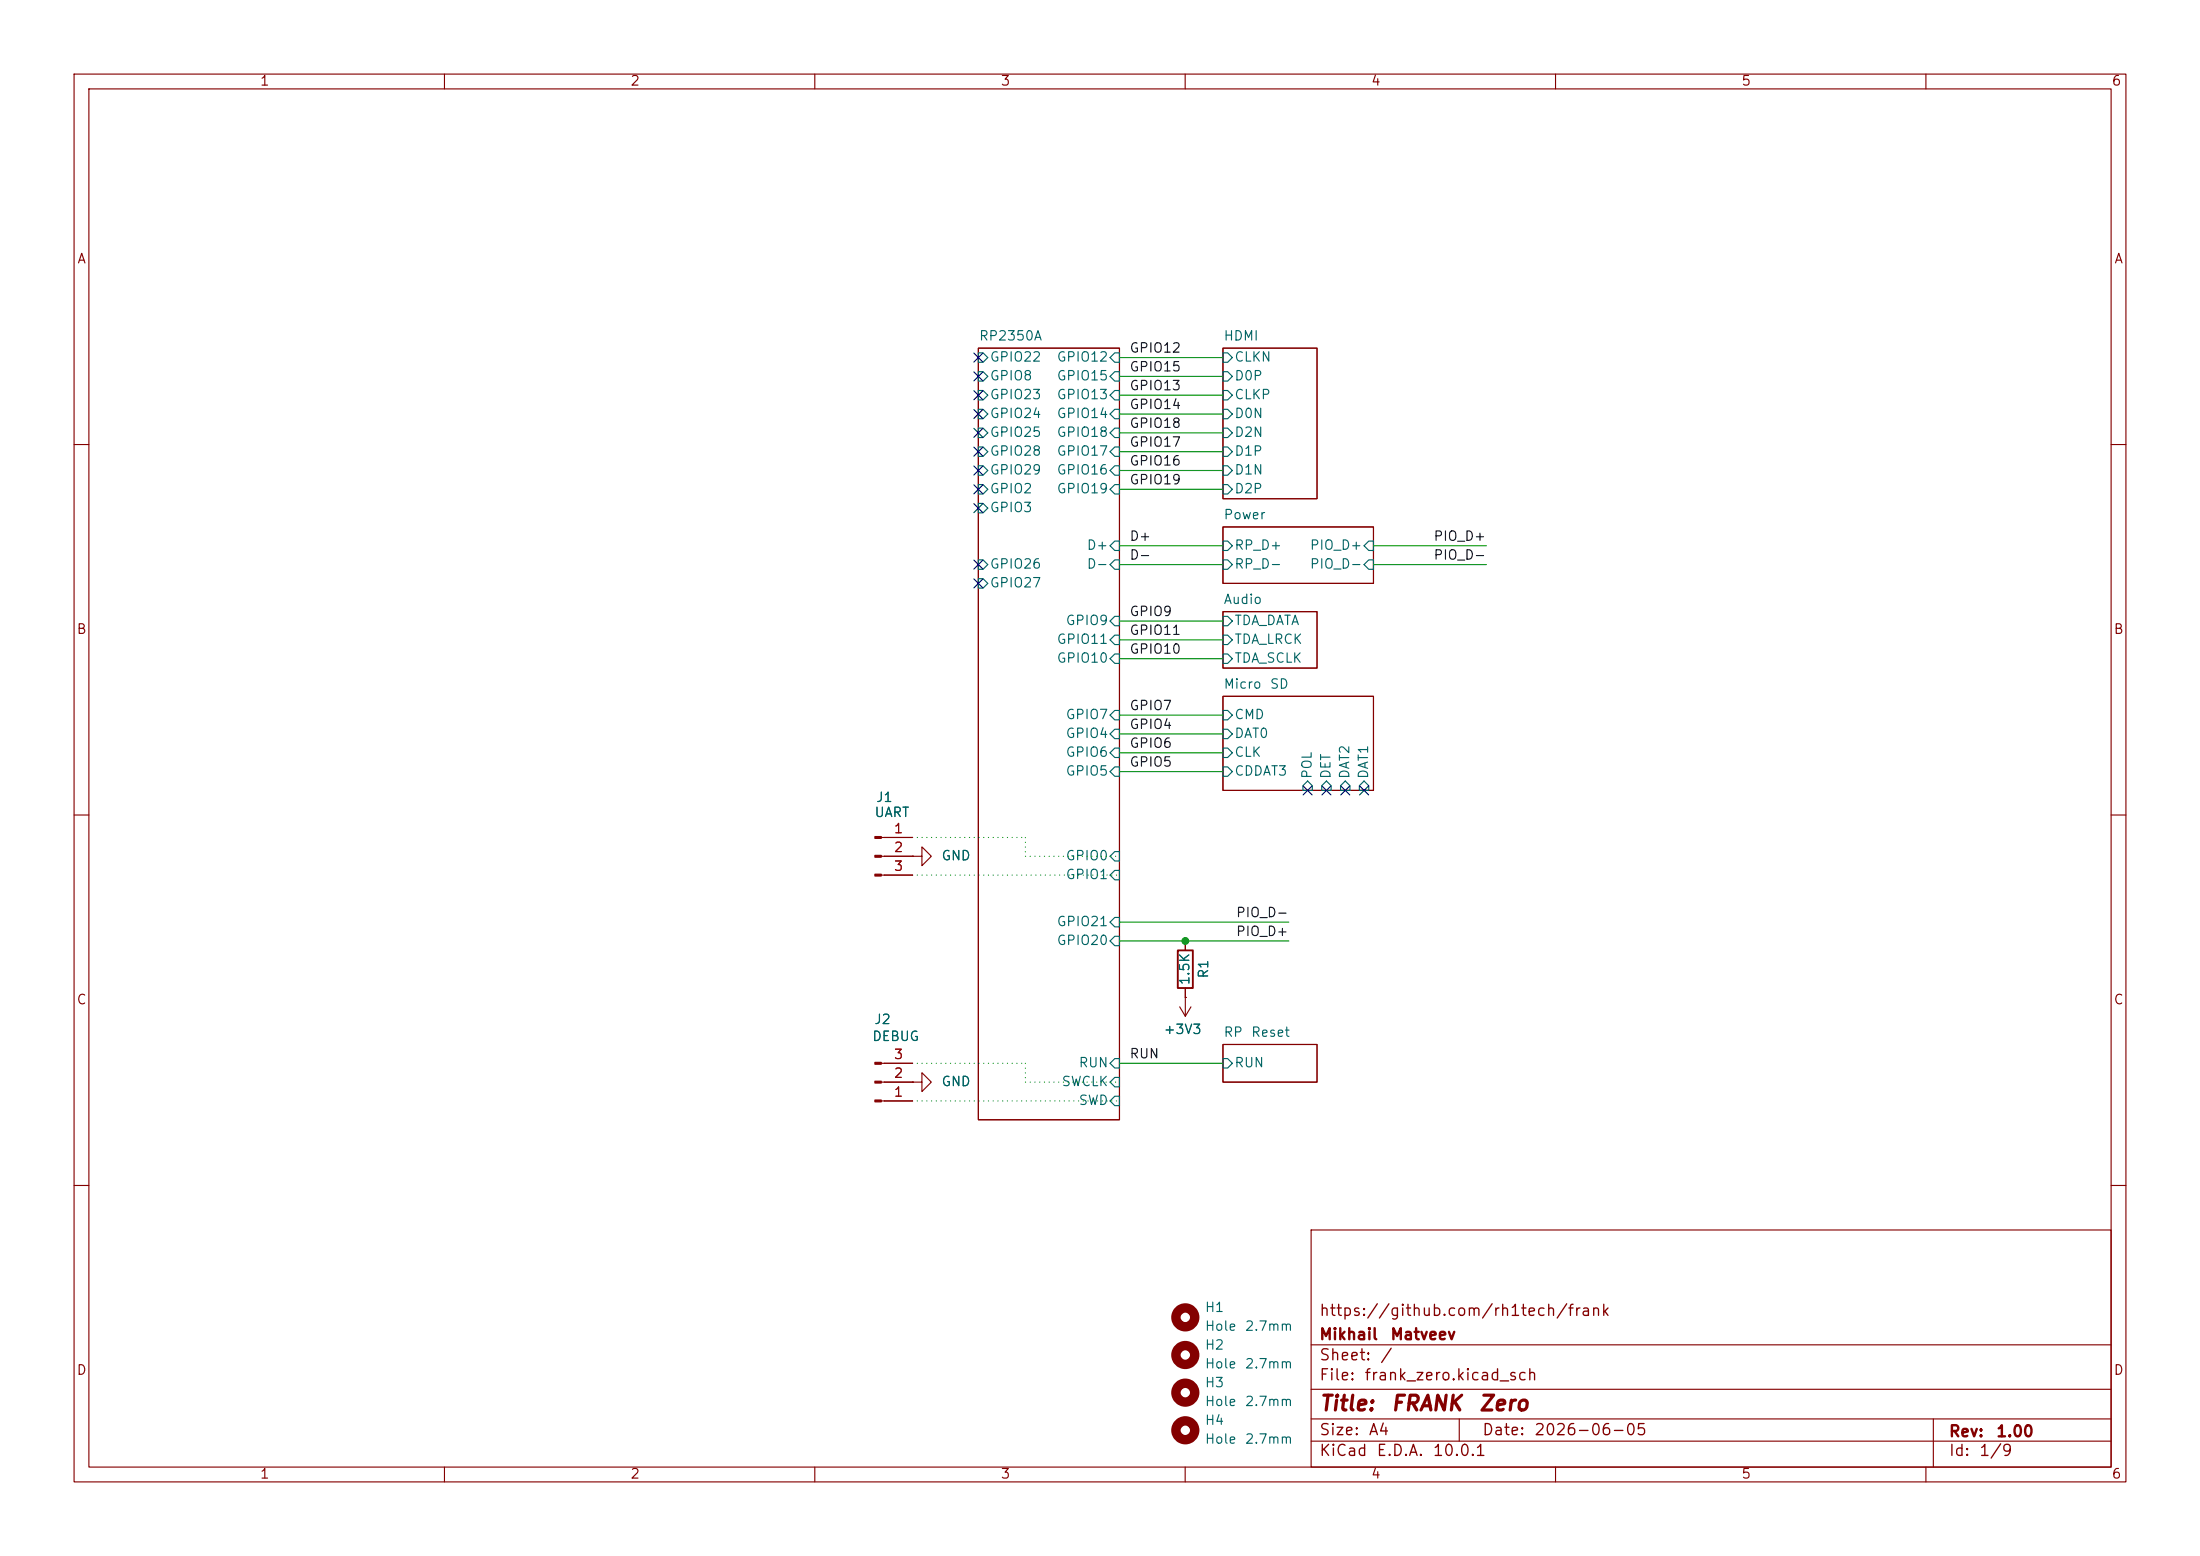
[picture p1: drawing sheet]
<svg xmlns="http://www.w3.org/2000/svg" width="297mm" height="210mm" viewBox="0 0 297 210" stroke-linecap="round" stroke-linejoin="round" font-family="sans-serif">
<g fill="none" stroke="#840000" stroke-width=".15">
<path d="M10 10h277v190h-277zM12 12h273v186h-273zM60 10v2M110 10v2M160 10v2M210 10v2M260 10v2M132.1 47h19v104.1h-19zM165.1 47h12.7v20.3h-12.7zM10 60h2M165.1 71.1h20.3v7.6h-20.3zM285 60h2"/>
<path d="M165.1 82.6h12.7v7.6h-12.7zM165.1 94h20.3v12.7h-20.3zM10 110h2M119 113h4.2M119 115.6h4.2M119 118.1h4.2M123.2 115.6h1.3v-1.3l1.2 1.3-1.2 1.2v-1.2M123.2 115.6h.1M285 110h2M159.3 135.9l.7 1.3M160 134.6h.1M160 127v1.3"/>
<path d="M160 133.4v3.8M160.8 135.9l-.8 1.3M119 148.6h4.2M119 146.1h4.2M119 143.5h4.2M123.2 146.1h1.3v-1.3l1.2 1.3-1.2 1.2v-1.2M123.2 146.1h.1M165.1 141h12.7v5.1h-12.7zM10 160h2M177 166h108v32h-108zM285 160h2M60 198v2"/>
<path d="M110 198v2M160 198v2M177 194.5h108M177 191.5h108M177 187.5h108M177 181.5h108M197 191.5v3M210 198v2M260 198v2M261 191.5v6.5"/>
</g>
<g fill="none" stroke="#006464" stroke-width=".15">
<path d="M132.1 50.2h.6l.6 .6-.6 .6h-.6zM132.1 47.6h.6l.6 .7-.6 .6h-.6zM132.1 52.7h.6l.6 .6-.6 .7h-.6zM132.1 55.2h.6l.6 .7-.6 .6h-.6zM132.1 57.8h.6l.6 .6-.6 .7h-.6zM150.5 47.6h.6v1.3h-.6l-.6-.6zM150.5 52.7h.6v1.3h-.6l-.6-.7zM150.5 55.2h.6v1.3h-.6l-.6-.6zM150.5 50.2h.6v1.2h-.6l-.6-.6zM150.5 57.8h.6v1.3h-.6l-.6-.7zM165.1 47.6h.6l.7 .7-.7 .6h-.6zM165.1 50.2h.6l.7 .6-.7 .6h-.6z"/>
<path d="M165.1 52.7h.6l.7 .6-.7 .7h-.6zM165.1 55.2h.6l.7 .7-.7 .6h-.6zM165.1 57.8h.6l.7 .6-.7 .7h-.6zM132.1 65.4h.6l.6 .6-.6 .7h-.6zM132.1 67.9h.6l.6 .7-.6 .6h-.6zM132.1 60.3h.6l.6 .7-.6 .6h-.6zM132.1 62.9h.6l.6 .6-.6 .6h-.6zM132.1 75.6h.6l.6 .6-.6 .6h-.6zM132.1 78.1h.6l.6 .6-.6 .7h-.6zM150.5 62.9h.6v1.2h-.6l-.6-.6zM150.5 60.3h.6v1.3h-.6l-.6-.6zM150.5 65.4h.6v1.3h-.6l-.6-.7z"/>
<path d="M150.5 73h.6v1.3h-.6l-.6-.6zM150.5 75.6h.6v1.2h-.6l-.6-.6zM165.1 60.3h.6l.7 .7-.7 .6h-.6zM165.1 62.9h.6l.7 .6-.7 .6h-.6zM165.1 65.4h.6l.7 .6-.7 .7h-.6zM165.1 73h.6l.7 .7-.7 .6h-.6zM165.1 75.6h.6l.7 .6-.7 .6h-.6zM184.8 73h.6v1.3h-.6l-.7-.6zM184.8 75.6h.6v1.2h-.6l-.7-.6zM150.5 98.4h.6v1.3h-.6l-.6-.6zM150.5 95.9h.6v1.3h-.6l-.6-.7zM150.5 83.2h.6v1.3h-.6l-.6-.7z"/>
<path d="M150.5 88.3h.6v1.2h-.6l-.6-.6zM150.5 85.7h.6v1.3h-.6l-.6-.6zM165.1 83.2h.6l.7 .6-.7 .7h-.6zM165.1 85.7h.6l.7 .7-.7 .6h-.6zM165.1 88.3h.6l.7 .6-.7 .6h-.6zM165.1 95.9h.6l.7 .6-.7 .7h-.6zM165.1 98.4h.6l.7 .7-.7 .6h-.6zM150.5 114.9h.6v1.3h-.6l-.6-.6zM150.5 117.5h.6v1.2h-.6l-.6-.6zM150.5 103.5h.6v1.3h-.6l-.6-.7zM150.5 101h.6v1.2h-.6l-.6-.6zM165.1 103.5h.6l.7 .6-.7 .7h-.6z"/>
<path d="M165.1 101h.6l.7 .6-.7 .6h-.6zM176.5 105.4l.7 .6v.7h-1.3v-.7zM179.1 105.4l.6 .6v.7h-1.3v-.7zM181.6 105.4l.6 .6v.7h-1.2v-.7zM184.1 105.4l.7 .6v.7h-1.3v-.7zM150.5 126.4h.6v1.2h-.6l-.6-.6zM150.5 123.8h.6v1.3h-.6l-.6-.6zM150.5 142.9h.6v1.2h-.6l-.6-.6zM150.5 145.4h.6v1.3h-.6l-.6-.6zM150.5 148h.6v1.2h-.6l-.6-.6zM165.1 142.9h.6l.7 .6-.7 .6h-.6z"/>
</g>
<path d="M159 128.3h2v5.1h-2z" fill="none" stroke="#840000" stroke-width=".25"/>
<g fill="none" stroke="#840000" stroke-width="1.3">
<circle cx="160" cy="177.8" r="1.27"/>
<circle cx="160" cy="188" r="1.27"/>
<circle cx="160" cy="193" r="1.27"/>
<circle cx="160" cy="182.9" r="1.27"/>
</g>
<g fill="#840000" stroke="#840000" stroke-width=".15">
<path d="M118.1 148.5h.9v.2h-.9z"/>
<path d="M118.1 145.9h.9v.3h-.9z"/>
<path d="M118.1 143.4h.9v.2h-.9z"/>
<path d="M118.1 112.9h.9v.3h-.9z"/>
<path d="M118.1 115.4h.9v.3h-.9z"/>
<path d="M118.1 118h.9v.2h-.9z"/>
</g>
<g fill="none" stroke="#009600" stroke-width=".15">
<path d="M151.1 48.3h14M151.1 50.8h14M151.1 58.4h14M151.1 53.3h14M151.1 55.9h14M151.1 63.5h14M151.1 66h14M151.1 76.2h14M151.1 73.7h14M151.1 61h14M185.4 76.2h15.3M185.4 73.7h15.3"/>
<path d="M151.1 99.1h14M151.1 96.5h14M151.1 86.4h14M151.1 83.8h14M151.1 88.9h14M151.1 104.1h14M151.1 101.6h14M151.1 127h22.9M151.1 124.5h22.9M151.1 143.5h14"/>
</g>
<path d="M123.2 113h15.2M123.2 118.1h27.9M138.4 113v2.6M138.4 115.6h12.7M123.2 148.6h27.9M123.2 143.5h15.2M138.4 143.5v2.6M138.4 146.1h12.7" fill="none" stroke="#009600" stroke-width=".15" stroke-dasharray="0 .6"/>
<g fill="none" stroke="#000084" stroke-width=".15">
<path d="M131.5 57.8l1.2 1.2M131.5 50.2l1.2 1.2M131.5 47.7l1.2 1.2M131.5 55.3l1.2 1.2M131.5 52.7l1.2 1.2M132.7 57.8l-1.2 1.2M132.7 50.2l-1.2 1.2M132.7 47.7l-1.2 1.2M132.7 55.3l-1.2 1.2M132.7 52.7l-1.2 1.2M131.5 62.9l1.2 1.2M131.5 60.4l1.2 1.2"/>
<path d="M131.5 78.1l1.2 1.2M131.5 75.6l1.2 1.2M131.5 68l1.2 1.2M131.5 65.4l1.2 1.2M132.7 62.9l-1.2 1.2M132.7 60.4l-1.2 1.2M132.7 78.1l-1.2 1.2M132.7 75.6l-1.2 1.2M132.7 68l-1.2 1.2M132.7 65.4l-1.2 1.2M175.9 106.1l1.2 1.2M177.1 106.1l-1.2 1.2"/>
<path d="M178.5 106.1l1.2 1.2M179.7 106.1l-1.2 1.2M181 106.1l1.2 1.2M182.2 106.1l-1.2 1.2M183.5 106.1l1.3 1.2M184.8 106.1l-1.3 1.2"/>
</g>
<circle cx="160" cy="127" r=".46" fill="#009600" stroke="#009600" stroke-width=".14"/>
<g font-size="2" fill="#840000">
<text x="178" y="190.9">Title:</text>
<text x="187.7" y="190.9">FRANK</text>
<text x="199.5" y="190.9">Zero</text>
</g>
<g font-size="1.5" fill="#840000">
<text x="178" y="178">https://github.com/rh1tech/frank</text>
<text x="178" y="184">Sheet:</text>
<text x="178" y="181.2">Mikhail</text>
<text x="186.2" y="184">/</text>
<text x="187.6" y="181.2">Matveev</text>
<text x="178" y="186.7">File:</text>
<text x="184.1" y="186.7">frank_zero.kicad_sch</text>
<text x="178" y="196.9">KiCad</text>
<text x="178" y="194.1">Size:</text>
<text x="184.7" y="194.1">A4</text>
<text x="185.7" y="196.9">E.D.A.</text>
<text x="193.3" y="196.9">10.0.1</text>
<text x="200" y="194.1">Date:</text>
<text x="207" y="194.1">2026-06-05</text>
<text x="263" y="194.3">Rev:</text>
<text x="263" y="196.9">Id:</text>
<text x="267.1" y="196.9">1/9</text>
<text x="269.4" y="194.3">1.00</text>
</g>
<g font-size="1.3" fill="#840000">
<text x="35" y="11.9">1</text>
<text x="85" y="11.9">2</text>
<text x="135" y="11.9">3</text>
<text x="185" y="11.9">4</text>
<text x="235" y="11.9">5</text>
<text x="285" y="11.9">6</text>
<text x="10.3" y="35.9">A</text>
<text x="285.3" y="35.9">A</text>
<text x="10.3" y="85.9">B</text>
<text x="285.3" y="85.9">B</text>
<text x="10.3" y="135.9">C</text>
<text x="285.3" y="135.9">C</text>
<text x="10.3" y="185.9">D</text>
<text x="285.3" y="185.9">D</text>
<text x="35" y="199.9">1</text>
<text x="85" y="199.9">2</text>
<text x="135" y="199.9">3</text>
<text x="185" y="199.9">4</text>
<text x="235" y="199.9">5</text>
<text x="285" y="199.9">6</text>
</g>
<g font-size="1.3" fill="#006464">
<text x="132.1" y="46.3">RP2350A</text>
<text x="165.1" y="46.3">HDMI</text>
<text x="133.5" y="51.7">GPIO8</text>
<text x="133.5" y="49.1">GPIO22</text>
<text x="142.6" y="49.1">GPIO12</text>
<text x="142.6" y="51.7">GPIO15</text>
<text x="166.6" y="49.1">CLKN</text>
<text x="166.6" y="51.7">D0P</text>
<text x="133.5" y="54.2">GPIO23</text>
<text x="133.5" y="56.7">GPIO24</text>
<text x="133.5" y="59.3">GPIO25</text>
<text x="142.6" y="54.2">GPIO13</text>
<text x="142.6" y="56.7">GPIO14</text>
<text x="142.6" y="59.3">GPIO18</text>
<text x="166.6" y="54.2">CLKP</text>
<text x="166.6" y="56.7">D0N</text>
<text x="166.6" y="59.3">D2N</text>
<text x="133.5" y="61.8">GPIO28</text>
<text x="133.5" y="64.4">GPIO29</text>
<text x="142.6" y="64.4">GPIO16</text>
<text x="142.6" y="61.8">GPIO17</text>
<text x="166.6" y="61.8">D1P</text>
<text x="166.6" y="64.4">D1N</text>
<text x="133.5" y="66.9">GPIO2</text>
<text x="133.5" y="69.4">GPIO3</text>
<text x="142.6" y="66.9">GPIO19</text>
<text x="165.1" y="70.4">Power</text>
<text x="166.6" y="66.9">D2P</text>
<text x="133.5" y="77.1">GPIO26</text>
<text x="146.6" y="74.5">D+</text>
<text x="146.6" y="77.1">D-</text>
<text x="166.6" y="74.5">RP_D+</text>
<text x="166.6" y="77.1">RP_D-</text>
<text x="176.7" y="74.5">PIO_D+</text>
<text x="176.7" y="77.1">PIO_D-</text>
<text x="133.5" y="79.6">GPIO27</text>
<text x="165.1" y="81.8">Audio</text>
<text x="142.6" y="89.8">GPIO10</text>
<text x="142.6" y="87.2">GPIO11</text>
<text x="143.8" y="84.7">GPIO9</text>
<text x="166.6" y="84.7">TDA_DATA</text>
<text x="166.6" y="87.2">TDA_LRCK</text>
<text x="166.6" y="89.8">TDA_SCLK</text>
<text x="165.1" y="93.3">Micro</text>
<text x="171.4" y="93.3">SD</text>
<text x="143.8" y="99.9">GPIO4</text>
<text x="143.8" y="97.4">GPIO7</text>
<text x="166.6" y="97.4">CMD</text>
<text x="166.6" y="99.9">DAT0</text>
<text x="143.8" y="105">GPIO5</text>
<text x="143.8" y="102.5">GPIO6</text>
<text x="166.6" y="105">CDDAT3</text>
<text x="166.6" y="102.5">CLK</text>
<text x="177.4" y="105.2" transform="rotate(-90 177.4 105.2)">POL</text>
<text x="179.9" y="105.2" transform="rotate(-90 179.9 105.2)">DET</text>
<text x="182.5" y="105.2" transform="rotate(-90 182.5 105.2)">DAT2</text>
<text x="185" y="105.2" transform="rotate(-90 185 105.2)">DAT1</text>
<text x="118" y="110.6">UART</text>
<text x="118.2" y="108.6">J1</text>
<text x="127" y="116.4">GND</text>
<text x="143.8" y="116.4">GPIO0</text>
<text x="143.8" y="119">GPIO1</text>
<text x="142.6" y="125.3">GPIO21</text>
<text x="142.6" y="127.9">GPIO20</text>
<text x="160.9" y="133.1" transform="rotate(-90 160.9 133.1)">1.5K</text>
<text x="163.4" y="132.2" transform="rotate(-90 163.4 132.2)">R1</text>
<text x="117.7" y="140.8">DEBUG</text>
<text x="117.9" y="138.5">J2</text>
<text x="157" y="139.9">+3V3</text>
<text x="165.1" y="140.3">RP</text>
<text x="168.8" y="140.3">Reset</text>
<text x="127" y="146.9">GND</text>
<text x="143.2" y="146.9">SWCLK</text>
<text x="145.5" y="144.4">RUN</text>
<text x="145.5" y="149.5">SWD</text>
<text x="166.6" y="144.4">RUN</text>
<text x="162.6" y="179.9">Hole</text>
<text x="162.6" y="177.4">H1</text>
<text x="168" y="179.9">2.7mm</text>
<text x="162.6" y="185">Hole</text>
<text x="162.6" y="182.5">H2</text>
<text x="168" y="185">2.7mm</text>
<text x="162.6" y="190.1">Hole</text>
<text x="162.6" y="187.6">H3</text>
<text x="168" y="190.1">2.7mm</text>
<text x="162.6" y="195.2">Hole</text>
<text x="162.6" y="192.6">H4</text>
<text x="168" y="195.2">2.7mm</text>
</g>
<g font-size="1.3" fill="#0f0f0f">
<text x="152.4" y="47.9">GPIO12</text>
<text x="152.4" y="53">GPIO13</text>
<text x="152.4" y="50.5">GPIO15</text>
<text x="152.4" y="58.1">GPIO18</text>
<text x="152.4" y="55.5">GPIO14</text>
<text x="152.4" y="63.2">GPIO16</text>
<text x="152.4" y="65.7">GPIO19</text>
<text x="152.4" y="60.6">GPIO17</text>
<text x="152.4" y="75.9">D-</text>
<text x="152.4" y="73.3">D+</text>
<text x="193.4" y="75.9">PIO_D-</text>
<text x="193.4" y="73.3">PIO_D+</text>
<text x="152.4" y="83.5">GPIO9</text>
<text x="152.4" y="88.6">GPIO10</text>
<text x="152.4" y="86">GPIO11</text>
<text x="152.4" y="96.2">GPIO7</text>
<text x="152.4" y="98.7">GPIO4</text>
<text x="152.4" y="101.3">GPIO6</text>
<text x="152.4" y="103.8">GPIO5</text>
<text x="166.8" y="124.1">PIO_D-</text>
<text x="166.8" y="126.7">PIO_D+</text>
<text x="152.4" y="143.2">RUN</text>
</g>
<g font-size="1.3" fill="#a90000">
<text x="120.6" y="112.8">1</text>
<text x="120.6" y="115.3">2</text>
<text x="120.6" y="117.9">3</text>
<text x="120.6" y="143.3">3</text>
<text x="120.6" y="148.3">1</text>
<text x="120.6" y="145.8">2</text>
</g>
</svg>
